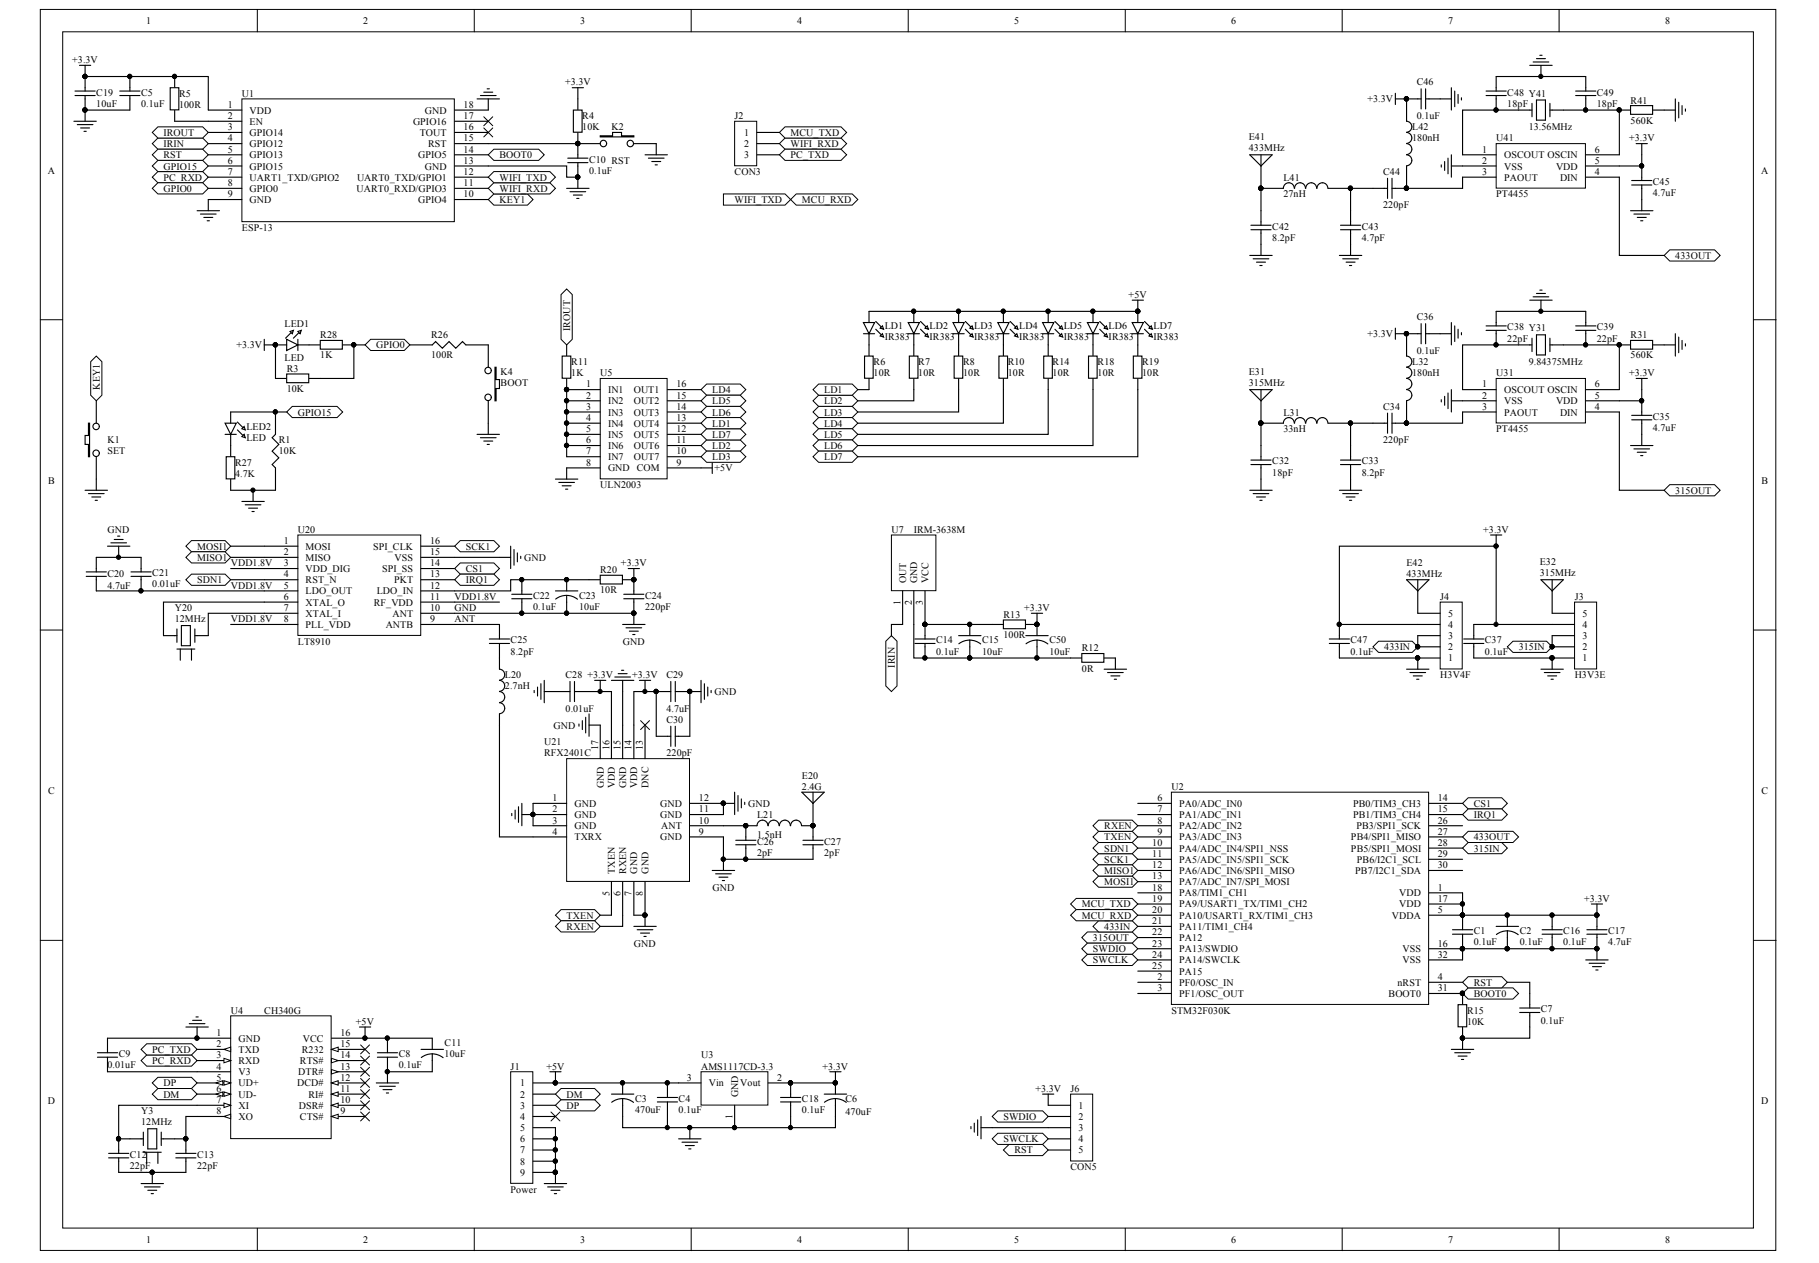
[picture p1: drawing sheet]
# Altium schematic sheet HS2000A.2-3S.SchDoc
size A3; SheetNumber: 0; SheetTotal: 0

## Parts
C1  0.1uF  [C0603]
C2  0.1uF  [C0603]
C3  470uF  [C9090]
C4  0.1uF  [C0603]
C5  0.1uF  [C0603]
C6  470uF  [C9090]
C7  0.1uF  [C0603]
C8  0.1uF  [C0603]
C9  0.01uF  [C0603]
C10  0.1uF  [C0603]
C11  10uF  [C0805]
C12  22pF  [C0603]
C13  22pF  [C0603]
C14  0.1uF  [C0603]
C15  10uF  [C0805]
C16  0.1uF  [C0603]
C17  4.7uF  [C0603]
C18  0.1uF  [C0603]
C19  10uF  [C0805]
C20  4.7uF  [C0603]
C21  0.01uF  [C0603]
C22  0.1uF  [C0603]
C23  10uF  [C0805]
C24  220pF  [C0603]
C25  8.2pF  [C0603]
C26  2pF  [C0603]
C27  2pF  [C0603]
C28  0.01uF  [C0603]
C29  4.7uF  [C0603]
C30  220pF  [C0603]
C32  18pF  [C0603]
C33  8.2pF  [C0603]
C34  220pF  [C0603]
C35  4.7uF  [C0603]
C36  0.1uF  [C0603]
C37  0.1uF  [C0603]
C38  22pF  [C0603]
C39  22pF  [C0603]
C42  8.2pF  [C0603]
C43  4.7pF  [C0603]
C44  220pF  [C0603]
C45  4.7uF  [C0603]
C46  0.1uF  [C0603]
C47  0.1uF  [C0603]
C48  18pF  [C0603]
C49  18pF  [C0603]
C50  10uF  [C0805]
E20  2.4G  [ANT-24G]
E31  315MHz  [ANT-315]
E32  315MHz  [ANT-315-PCB1]
E41  433MHz  [ANT-433]
E42  433MHz  [ANT-433-PCB2]
J1  Power  [USB-MICRO4]
J2  CON3  [SIP-3]
J3  H3V3E  [H3V4F]
J4  H3V4F  [H3V4F]
J6  CON5  [CH2.0-5Y]
K1  SET  [BUTTON3]
K2  RST  [BUTTON4]
K4  BOOT  [BUTTON4]
L20  2.7nH  [L0603]
L21  1.5nH  [L0603]
L31  33nH  [L0603]
L32  180nH  [L0603]
L41  27nH  [L0603]
L42  180nH  [L0603]
LD1  IR383  [LED5MM-W-12MM]
LD2  IR383  [LED5MM-W-12MM]
LD3  IR383  [LED5MM-W-12MM]
LD4  IR383  [LED5MM-W-12MM]
LD5  IR383  [LED5MM-W-12MM]
LD6  IR383  [LED5MM-W-12MM]
LD7  IR383  [LED5MM-W-12MM]
LED1  LED  [LED0805]
LED2  LED  [LED0805]
R1  10K  [R0603]
R3  10K  [R0603]
R4  10K  [R0603]
R5  100R  [R0603]
R6  10R  [R0805]
R7  10R  [R0805]
R8  10R  [R0805]
R10  10R  [R0805]
R11  1K  [R0603]
R12  0R  [R0603]
R13  100R  [R0603]
R14  10R  [R0805]
R15  10K  [R0603]
R18  10R  [R0805]
R19  10R  [R0805]
R20  10R  [R0603]
R26  100R  [R0603]
R27  4.7K  [R0603]
R28  1K  [R0603]
R31  560K  [R0603]
R41  560K  [R0603]
U1  ESP-13  [ESP-13]
U2  STM32F030K  [LQFP-32]
U3  AMS1117CD-3.3  [TO-252]
U4  CH340G  [SOP-16]
U5  ULN2003  [SOP-16]
U7  IRM-3638M  [IR1838]
U20  LT8910  [SSOP-16]
U21  RFX2401C  [QFN-16]
U31  PT4455  [SOT-23-6]
U41  PT4455  [SOT-23-6]
Y3  12MHz  [JT3225A]
Y20  12MHz  [JT3225A]
Y31  9.84375MHz  [JT49SMD]
Y41  13.56MHz  [JT3225WY]

## Ports
315IN, 315OUT, 433IN, 433OUT, BOOT0 (bidir), CS1 (bidir), DM, DP, GPIO0, GPIO15, IRIN (bidir), IROUT, IROUT (bidir), IRQ1 (bidir), KEY1, LD1 (bidir), LD2, LD3 (bidir), LD4 (bidir), LD5 (bidir), LD6 (bidir), LD7 (bidir), MCU_RXD, MCU_TXD, MISO1, MISO1 (bidir), MOSI1, MOSI1 (bidir), PC_RXD, PC_TXD, RST, RST (bidir), RXEN (bidir), SCK1, SCK1 (bidir), SDN1 (bidir), SWCLK, SWDIO, SWDIO (bidir), TXEN (bidir), WIFI_RXD, WIFI_TXD

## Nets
+3.3V: C1.1 C2.1 C5.1 C6.1 C16.1 C17.1 C18.1 C19.2 C24.1 C28.1 C29.2 C30.2 C35.1 C36.1 C37.1 C45.1 C46.1 C47.1 C50.1 J3.4 J4.4 J6.1 L32.1 L42.1 LED1.1 R3.1 R4.1 R5.1 R13.1 R20.2 U1.1(VDD) U2.1(VDD) U2.5(VDDA) U2.17(VDD) U3.2(Vout) U21.14(VDD) U21.16(VDD) U31.5(VDD) U41.5(VDD)
+5V: C3.1 C4.1 C8.1 C11.1 J1.1 LD1.1 LD2.1 LD3.1 LD4.1 LD5.1 LD6.1 LD7.1 U3.3(Vin) U4.16(VCC) U5.9(COM)
GND: C1.2 C2.2 C3.2 C4.2 C5.2 C6.2 C7.2 C8.2 C9.2 C10.2 C11.2 C12.2 C13.2 C16.2 C17.2 C18.2 C19.1 C20.1 C21.1 C22.2 C23.2 C24.2 C26.1 C27.2 C28.2 C29.1 C30.1 C32.2 C33.2 C35.2 C36.2 C37.2 C38.1 C39.1 C42.2 C43.2 C45.2 C46.2 C47.2 C48.1 C49.1 J1.5 J1.6 J1.7 J1.8 J1.9 J3.1 J4.1 J6.3 K1.1 K2.2 K4.2 R1.1 R12.1 R15.2 R27.2 R31.2 R41.1 U1.9(GND) U1.13(GND) U1.18(GND) U2.16(VSS) U2.32(VSS) U3.1(GND) U4.1(GND) U5.8(GND) U20.10(ANT) U20.15(VSS) U21.1(GND) U21.2(GND) U21.3(GND) U21.7(GND) U21.8(GND) U21.9(GND) U21.11(GND) U21.12(GND) U21.15(GND) U21.17(GND) U31.2(VSS) U41.2(VSS)
315IN: J3.2 J3.3 U2.28(PB5/SPI1_MOSI) ; port 315IN
315OUT: U2.22(PA12) U31.4(DIN) ; port 315OUT
433IN: J4.2 J4.3 U2.21(PA11/TIM1_CH4) ; port 433IN
433OUT: U2.27(PB4/SPI1_MISO) U41.4(DIN) ; port 433OUT
ANT: C25.1 U20.9(ANTB)
BOOT0: R15.1 U1.14(GPIO5) U2.31(BOOT0) ; port BOOT0
CS1: U2.14(PB0/TIM3_CH3) U20.14(SPI_SS) ; port CS1
DM: J1.2 U4.6(UD-) ; port DM
DP: J1.3 U4.5(UD+) ; port DP
GPIO0: R3.2 R26.1 R28.1 U1.8(GPIO0) ; port GPIO0
GPIO15: LED2.1 R1.2 U1.6(GPIO15) ; port GPIO15
IRIN: U1.4(GPIO12) U7.1(OUT) ; port IRIN
IROUT: R11.2 U1.3(GPIO14) ; port IROUT
IRQ1: U2.15(PB1/TIM3_CH4) U20.13(PKT) ; port IRQ1
KEY1: K1.2 U1.10(GPIO4) ; port KEY1
LD1: R6.1 U5.13(OUT4) ; port LD1
LD2: R7.1 U5.11(OUT6) ; port LD2
LD3: R8.1 U5.10(OUT7) ; port LD3
LD4: R10.1 U5.16(OUT1) ; port LD4
LD5: R14.1 U5.15(OUT2) ; port LD5
LD6: R18.1 U5.14(OUT3) ; port LD6
LD7: R19.1 U5.12(OUT5) ; port LD7
MCU_RXD: U1.12(UART0_TXD/GPIO1) U2.20(PA10/USART1_RX/TIM1_CH3) ; port WIFI_TXD, port MCU_RXD
MCU_TXD: J2.1 U2.19(PA9/USART1_TX/TIM1_CH2) ; port MCU_TXD
MISO1: U2.12(PA6/ADC_IN6/SPI1_MISO) U20.2(MISO) ; port MISO1
MOSI1: U2.13(PA7/ADC_IN7/SPI_MOSI) U20.1(MOSI) ; port MOSI1
PC_RXD: U1.7(UART1_TXD/GPIO2) U4.3(RXD) ; port PC_RXD
PC_TXD: J2.3 U4.2(TXD) ; port PC_TXD
RST: C7.1 J6.5 U1.5(GPIO13) U2.4(nRST) ; port RST
RXEN: U2.8(PA2/ADC_IN2) U21.6(RXEN) ; port RXEN
SCK1: U2.11(PA5/ADC_IN5/SPI1_SCK) U20.16(SPI_CLK) ; port SCK1
SDN1: U2.10(PA4/ADC_IN4/SPI1_NSS) U20.4(RST_N) ; port SDN1
SWCLK: J6.4 U2.24(PA14/SWCLK) ; port SWCLK
SWDIO: J6.2 U2.23(PA13/SWDIO) ; port SWDIO
TXEN: U2.9(PA3/ADC_IN3) U21.5(TXEN) ; port TXEN
VDD1.8V: C20.2 C21.2 U20.3(VDD_DIG) U20.5(LDO_OUT) U20.8(PLL_VDD) U20.11(RF_VDD)
WIFI_RXD: J2.2 U1.11(UART0_RXD/GPIO3) ; port WIFI_RXD
NetC9_1: C9.1 U4.4(V3)
NetC10_1: C10.1 K2.1 R4.2 U1.15(RST)
NetC12_1: C12.1 U4.7(XI) Y3.1
NetC13_1: C13.1 U4.8(XO) Y3.3
NetC14_1: C14.1 C15.1 R13.2 U7.3(VCC)
NetC14_2: C14.2 C15.2 C50.2 R12.2 U7.2(GND)
NetC22_1: C22.1 C23.1 R20.1 U20.12(LDO_IN)
NetC25_2: C25.2 L20.1
NetC26_2: C26.2 L21.1 U21.10(ANT)
NetC27_1: C27.1 E20.1(A) L21.2
NetC32_1: C32.1 E31.1(A) L31.1
NetC33_1: C33.1 C34.2 L31.2
NetC34_1: C34.1 L32.2 U31.3(PAOUT)
NetC38_2: C38.2 U31.1(OSCOUT) Y31.1
NetC39_2: C39.2 R31.1 U31.6(OSCIN) Y31.2
NetC42_1: C42.1 E41.1(A) L41.1
NetC43_1: C43.1 C44.2 L41.2
NetC44_1: C44.1 L42.2 U41.3(PAOUT)
NetC48_2: C48.2 U41.1(OSCOUT) Y41.1
NetC49_2: C49.2 R41.2 U41.6(OSCIN) Y41.2
NetE32_1: E32.1(A) J3.5
NetE42_1: E42.1(A) J4.5
NetK4_1: K4.1 R26.2
NetL20_2: L20.2 U21.4(TXRX)
NetLD1_2: LD1.2 R6.2
NetLD2_2: LD2.2 R7.2
NetLD3_2: LD3.2 R8.2
NetLD4_2: LD4.2 R10.2
NetLD5_2: LD5.2 R14.2
NetLD6_2: LD6.2 R18.2
NetLD7_2: LD7.2 R19.2
NetLED1_2: LED1.2 R28.2
NetLED2_2: LED2.2 R27.1
NetR5_2: R5.2 U1.2(EN)
NetR11_1: R11.1 U5.1(IN1) U5.2(IN2) U5.3(IN3) U5.4(IN4) U5.5(IN5) U5.6(IN6) U5.7(IN7)
NetU20_6: U20.6(XTAL_O) Y20.3
NetU20_7: U20.7(XTAL_I) Y20.1

Not connected (* = marked no-connect by the designer): J1 4*; U1 16(TOUT)* 17(GPIO16)*; U2 2(PF0/OSC_IN) 3(PF1/OSC_OUT) 6(PA0/ADC_IN0) 7(PA1/ADC_IN1) 18(PA8/TIM1_CH1) 25(PA15) 26(PB3/SPI1_SCK) 29(PB6/I2C1_SCL) 30(PB7/I2C1_SDA); U4 9(CTS#)* 10(DSR#)* 11(RI#)* 12(DCD#)* 13(DTR#)* 14(RTS#)* 15(R232)*; U21 13(DNC)*; Y3 2 4; Y20 2 4
